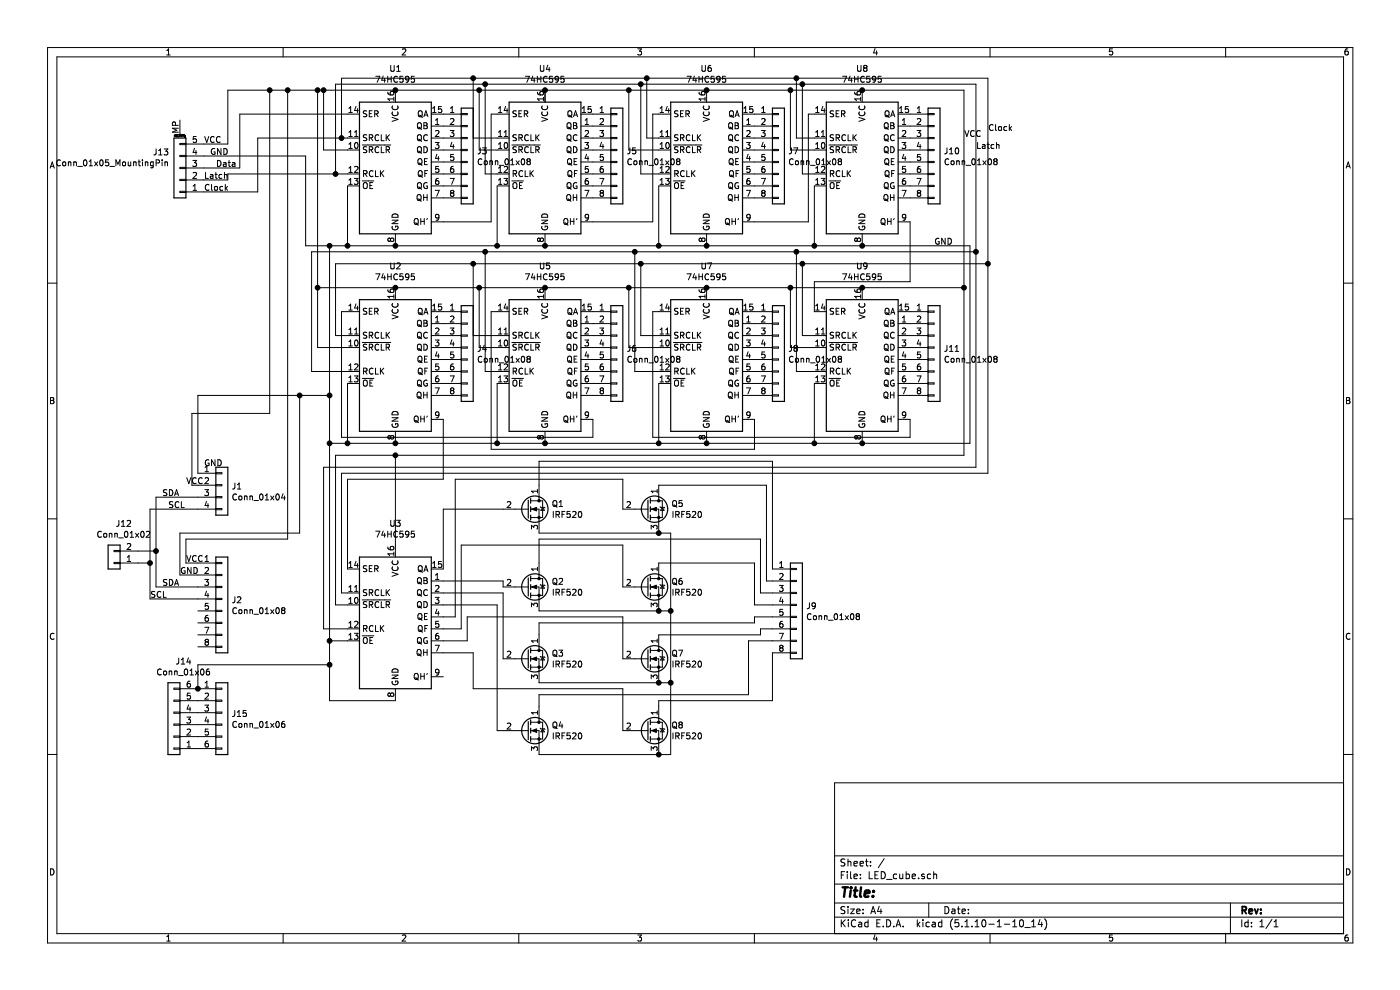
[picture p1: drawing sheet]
EESchema Schematic File Version 4
EELAYER 30 0
EELAYER END
$Descr A4 11693 8268
encoding utf-8
Sheet 1 1
Title ""
Date ""
Rev ""
Comp ""
Comment1 ""
Comment2 ""
Comment3 ""
Comment4 ""
$EndDescr
$Comp
L Transistor_FET:IRF6716M Q4
U 1 1
P 4400 6100
F 0 "Q4" H 4604 6146 50  0000 L CNN
F 1 "IRF520" H 4604 6055 50  0000 L CNN
F 2 "Package_TO_SOT_THT:TO-262-3-1EP_Horizontal_TabDown" H 4400 6100 50  0001 C CIN
F 3 "https://www.infineon.com/dgdl/irf6716mpbf.pdf?fileId=5546d462533600a4015355ed15241a84" H 4400 6100 50  0001 L CNN
	1    4400 6100
	1    0    0    -1  
$EndComp
$Comp
L Transistor_FET:IRF6716M Q5
U 1 1
P 5400 4250
F 0 "Q5" H 5604 4296 50  0000 L CNN
F 1 "IRF520" H 5604 4205 50  0000 L CNN
F 2 "Package_TO_SOT_THT:TO-251-3-1EP_Horizontal_TabDown" H 5400 4250 50  0001 C CIN
F 3 "https://www.infineon.com/dgdl/irf6716mpbf.pdf?fileId=5546d462533600a4015355ed15241a84" H 5400 4250 50  0001 L CNN
	1    5400 4250
	1    0    0    -1  
$EndComp
$Comp
L Transistor_FET:IRF6716M Q6
U 1 1
P 5400 4900
F 0 "Q6" H 5604 4946 50  0000 L CNN
F 1 "IRF520" H 5604 4855 50  0000 L CNN
F 2 "Package_TO_SOT_THT:TO-251-3-1EP_Horizontal_TabDown" H 5400 4900 50  0001 C CIN
F 3 "https://www.infineon.com/dgdl/irf6716mpbf.pdf?fileId=5546d462533600a4015355ed15241a84" H 5400 4900 50  0001 L CNN
	1    5400 4900
	1    0    0    -1  
$EndComp
$Comp
L Transistor_FET:IRF6716M Q8
U 1 1
P 5400 6100
F 0 "Q8" H 5604 6146 50  0000 L CNN
F 1 "IRF520" H 5604 6055 50  0000 L CNN
F 2 "Package_TO_SOT_THT:TO-262-3-1EP_Horizontal_TabDown" H 5400 6100 50  0001 C CIN
F 3 "https://www.infineon.com/dgdl/irf6716mpbf.pdf?fileId=5546d462533600a4015355ed15241a84" H 5400 6100 50  0001 L CNN
	1    5400 6100
	1    0    0    -1  
$EndComp
$Comp
L 74xx:74HC595 U1
U 1 1
P 3300 1350
F 0 "U1" H 3300 2131 50  0000 C CNN
F 1 "74HC595" H 3300 2040 50  0000 C CNN
F 2 "Package_DIP:DIP-16_W7.62mm_Socket" H 3300 1350 50  0001 C CNN
F 3 "http://www.ti.com/lit/ds/symlink/sn74hc595.pdf" H 3300 1350 50  0001 C CNN
	1    3300 1350
	1    0    0    -1  
$EndComp
$Comp
L Connector_Generic:Conn_01x08 J3
U 1 1
P 3900 1250
F 0 "J3" H 3980 1242 50  0000 L CNN
F 1 "Conn_01x08" H 3980 1151 50  0000 L CNN
F 2 "Connector_PinSocket_2.54mm:PinSocket_1x08_P2.54mm_Vertical" H 3900 1250 50  0001 C CNN
F 3 "~" H 3900 1250 50  0001 C CNN
	1    3900 1250
	1    0    0    -1  
$EndComp
Wire Wire Line
	3300 2050 4150 2050
Wire Wire Line
	8100 2050 8100 3700
Wire Wire Line
	3300 2050 2900 2050
Wire Wire Line
	2750 2050 2750 3300
Wire Wire Line
	2750 3700 2900 3700
Connection ~ 3300 2050
Connection ~ 2750 3300
Wire Wire Line
	2750 3300 2750 3700
Wire Wire Line
	3300 5850 2750 5850
Connection ~ 2750 3700
Wire Wire Line
	2900 3200 2900 3700
Connection ~ 2900 3700
Wire Wire Line
	4150 3200 4150 3700
Connection ~ 4150 3700
Wire Wire Line
	5500 3200 5500 3700
Connection ~ 5500 3700
Wire Wire Line
	6800 3200 6800 3700
Connection ~ 6800 3700
Wire Wire Line
	6800 1550 6800 2050
Connection ~ 6800 2050
Wire Wire Line
	5500 1550 5500 2050
Connection ~ 5500 2050
Wire Wire Line
	4150 1550 4150 2050
Connection ~ 4150 2050
Wire Wire Line
	2900 1550 2900 2050
Connection ~ 2900 2050
Wire Wire Line
	2900 2050 2750 2050
Wire Wire Line
	3300 750  4000 750 
Wire Wire Line
	3300 750  2700 750 
Connection ~ 3300 750 
Wire Wire Line
	8050 2400 8050 750 
Wire Wire Line
	3300 4550 3300 3800
Wire Wire Line
	3300 3800 8050 3800
Wire Wire Line
	8050 3800 8050 2400
Connection ~ 8050 2400
Wire Wire Line
	3700 4750 3700 4250
Wire Wire Line
	3700 4250 4200 4250
Wire Wire Line
	3700 4850 4200 4850
Wire Wire Line
	4200 4850 4200 4900
Wire Wire Line
	3700 4950 4200 4950
Wire Wire Line
	4200 4950 4200 5500
Wire Wire Line
	3700 5050 4150 5050
Wire Wire Line
	4150 5050 4150 6100
Wire Wire Line
	4150 6100 4200 6100
Wire Wire Line
	3700 5150 3800 5150
Wire Wire Line
	3800 5150 3800 4000
Wire Wire Line
	3800 4000 5200 4000
Wire Wire Line
	5200 4000 5200 4250
Wire Wire Line
	3700 5250 3850 5250
Wire Wire Line
	3850 5250 3850 4550
Wire Wire Line
	3850 4550 5200 4550
Wire Wire Line
	3700 5350 3900 5350
Wire Wire Line
	3900 5350 3900 5150
Wire Wire Line
	3900 5150 5200 5150
Wire Wire Line
	5200 5150 5200 5500
Wire Wire Line
	3700 5450 3950 5450
Wire Wire Line
	3950 5450 3950 5750
Wire Wire Line
	3950 5750 5200 5750
Wire Wire Line
	5200 5750 5200 6100
Wire Wire Line
	4500 4450 5500 4450
Wire Wire Line
	5200 4900 5200 4550
Wire Wire Line
	4500 5100 5500 5100
Wire Wire Line
	5500 4450 5600 4450
Wire Wire Line
	5600 4450 5600 5100
Wire Wire Line
	5600 5100 5500 5100
Connection ~ 5500 4450
Connection ~ 5500 5100
Wire Wire Line
	4500 6300 5500 6300
Wire Wire Line
	5500 6300 5600 6300
Wire Wire Line
	5600 6300 5600 5700
Connection ~ 5500 6300
Connection ~ 5600 5100
Connection ~ 5600 5700
Wire Wire Line
	5600 5700 5600 5100
Wire Wire Line
	4500 4050 4500 3850
Wire Wire Line
	4500 3850 6450 3850
Wire Wire Line
	6450 3850 6450 4750
Wire Wire Line
	5500 4050 6400 4050
Wire Wire Line
	6400 4050 6400 4850
Wire Wire Line
	6400 4850 6450 4850
Wire Wire Line
	4500 4700 4500 4500
Wire Wire Line
	4500 4500 6350 4500
Wire Wire Line
	6350 4500 6350 4950
Wire Wire Line
	6350 4950 6450 4950
Wire Wire Line
	5500 4700 6300 4700
Wire Wire Line
	6300 4700 6300 5050
Wire Wire Line
	6300 5050 6450 5050
Wire Wire Line
	4500 5300 4500 5200
Wire Wire Line
	4500 5200 6300 5200
Wire Wire Line
	6300 5200 6300 5150
Wire Wire Line
	6300 5150 6450 5150
Wire Wire Line
	5500 5300 6350 5300
Wire Wire Line
	6350 5300 6350 5250
Wire Wire Line
	6350 5250 6450 5250
Wire Wire Line
	4500 5900 4500 5800
Wire Wire Line
	4500 5800 6250 5800
Wire Wire Line
	6250 5800 6250 5350
Wire Wire Line
	6250 5350 6450 5350
Wire Wire Line
	5500 5900 5500 5850
Wire Wire Line
	5500 5850 6450 5850
Wire Wire Line
	6450 5850 6450 5450
Wire Wire Line
	1900 750  2250 750 
Connection ~ 2650 750 
Wire Wire Line
	2900 1250 2700 1250
Wire Wire Line
	2700 1250 2700 750 
Connection ~ 2700 750 
Wire Wire Line
	2700 750  2650 750 
Wire Wire Line
	4150 1250 4000 1250
Wire Wire Line
	4000 1250 4000 750 
Connection ~ 4000 750 
Wire Wire Line
	5500 1250 5250 1250
Wire Wire Line
	5250 1250 5250 750 
Connection ~ 5250 750 
Wire Wire Line
	6800 1250 6600 1250
Wire Wire Line
	6600 1250 6600 750 
Connection ~ 6600 750 
Wire Wire Line
	6800 2900 6600 2900
Wire Wire Line
	6600 2900 6600 2400
Connection ~ 6600 2400
Wire Wire Line
	5500 2900 5250 2900
Wire Wire Line
	5250 2900 5250 2400
Connection ~ 5250 2400
Wire Wire Line
	4150 2900 4000 2900
Wire Wire Line
	4000 2900 4000 2400
Connection ~ 4000 2400
Wire Wire Line
	2900 2900 2650 2900
Wire Wire Line
	2650 2900 2650 2400
Connection ~ 2650 2400
Wire Wire Line
	2750 5850 2750 5550
Wire Wire Line
	2900 5050 2800 5050
Wire Wire Line
	2800 5050 2800 3800
Wire Wire Line
	2800 3800 3300 3800
Connection ~ 3300 3800
Wire Wire Line
	2900 5350 2750 5350
Connection ~ 2750 5350
Wire Wire Line
	2750 5350 2750 3700
Wire Wire Line
	8150 700  8150 2100
Wire Wire Line
	8150 3900 2700 3900
Wire Wire Line
	2700 3900 2700 5250
Wire Wire Line
	2700 5250 2900 5250
Wire Wire Line
	2600 3100 2900 3100
Wire Wire Line
	4150 3100 4050 3100
Wire Wire Line
	4050 3100 4050 2100
Wire Wire Line
	4050 2100 5300 2100
Connection ~ 8150 2100
Wire Wire Line
	8150 2100 8150 3900
Wire Wire Line
	5500 3100 5300 3100
Wire Wire Line
	5300 3100 5300 2100
Connection ~ 5300 2100
Wire Wire Line
	5300 2100 6650 2100
Wire Wire Line
	6800 3100 6650 3100
Wire Wire Line
	6650 3100 6650 2100
Connection ~ 6650 2100
Wire Wire Line
	6650 2100 8150 2100
Connection ~ 4050 2100
Wire Wire Line
	2600 2100 2600 3100
Wire Wire Line
	3700 1850 4100 1850
Wire Wire Line
	4100 1850 4100 950 
Wire Wire Line
	4100 950  4150 950 
Wire Wire Line
	4950 1850 5450 1850
Wire Wire Line
	5450 1850 5450 950 
Wire Wire Line
	5450 950  5500 950 
Wire Wire Line
	6300 1850 6750 1850
Wire Wire Line
	6750 1850 6750 950 
Wire Wire Line
	6750 950  6800 950 
Wire Wire Line
	7600 1850 7600 2350
Wire Wire Line
	7600 2350 6800 2350
Wire Wire Line
	6800 2350 6800 2600
Wire Wire Line
	7600 3500 7600 3650
Wire Wire Line
	7600 3650 5450 3650
Wire Wire Line
	5450 3650 5450 2600
Wire Wire Line
	5450 2600 5500 2600
Wire Wire Line
	6300 3500 6300 3750
Wire Wire Line
	6300 3750 4100 3750
Wire Wire Line
	4100 3750 4100 2600
Wire Wire Line
	4100 2600 4150 2600
Wire Wire Line
	4950 3500 4950 3650
Wire Wire Line
	4950 3650 2850 3650
Wire Wire Line
	2850 3650 2850 2600
Wire Wire Line
	2850 2600 2900 2600
Wire Wire Line
	3700 3500 3700 4000
Wire Wire Line
	3700 4000 2900 4000
Wire Wire Line
	2900 4000 2900 4750
Wire Wire Line
	8250 650  8250 2200
Wire Wire Line
	8250 3950 2850 3950
Wire Wire Line
	2850 3950 2850 4950
Wire Wire Line
	2850 4950 2900 4950
Wire Wire Line
	2900 1450 2800 1450
Wire Wire Line
	2800 1450 2800 700 
Wire Wire Line
	2800 700  4050 700 
Wire Wire Line
	4150 1450 4050 1450
Wire Wire Line
	4050 1450 4050 700 
Connection ~ 4050 700 
Wire Wire Line
	5500 1450 5350 1450
Wire Wire Line
	5350 1450 5350 700 
Connection ~ 5350 700 
Wire Wire Line
	5350 700  6700 700 
Wire Wire Line
	6800 1450 6700 1450
Wire Wire Line
	6700 1450 6700 700 
Connection ~ 6700 700 
Wire Wire Line
	6700 700  8150 700 
Wire Wire Line
	2900 1150 2850 1150
Wire Wire Line
	2850 1150 2850 650 
Wire Wire Line
	2850 650  3950 650 
Wire Wire Line
	4150 1150 3950 1150
Wire Wire Line
	3950 1150 3950 650 
Connection ~ 3950 650 
Wire Wire Line
	3950 650  5400 650 
Wire Wire Line
	5500 1150 5400 1150
Wire Wire Line
	5400 1150 5400 650 
Connection ~ 5400 650 
Wire Wire Line
	5400 650  6650 650 
Wire Wire Line
	6800 1150 6650 1150
Wire Wire Line
	6650 1150 6650 650 
Connection ~ 6650 650 
Wire Wire Line
	6650 650  8250 650 
Wire Wire Line
	2800 2200 2800 2800
Wire Wire Line
	2800 2800 2900 2800
Connection ~ 8250 2200
Wire Wire Line
	8250 2200 8250 3950
Wire Wire Line
	4150 2800 3950 2800
Wire Wire Line
	3950 2800 3950 2200
Connection ~ 3950 2200
Wire Wire Line
	3950 2200 2800 2200
Wire Wire Line
	5500 2800 5350 2800
Wire Wire Line
	5350 2800 5350 2200
Connection ~ 5350 2200
Wire Wire Line
	5350 2200 3950 2200
Wire Wire Line
	6800 2800 6700 2800
Wire Wire Line
	6700 2800 6700 2200
Wire Wire Line
	5350 2200 6700 2200
Connection ~ 6700 2200
Wire Wire Line
	6700 2200 8250 2200
Wire Wire Line
	4050 700  5350 700 
Wire Wire Line
	4000 750  4550 750 
Wire Wire Line
	4150 2050 4550 2050
Wire Wire Line
	5250 750  5900 750 
Wire Wire Line
	5500 2050 5900 2050
Wire Wire Line
	6600 750  7200 750 
Wire Wire Line
	6800 2050 7200 2050
Wire Wire Line
	6600 2400 7200 2400
Wire Wire Line
	6800 3700 7200 3700
Wire Wire Line
	5250 2400 5900 2400
Wire Wire Line
	5500 3700 5900 3700
Wire Wire Line
	4000 2400 4550 2400
Wire Wire Line
	4150 3700 4550 3700
Wire Wire Line
	2650 2400 3300 2400
Wire Wire Line
	2900 3700 3300 3700
$Comp
L Connector_Generic:Conn_01x08 J5
U 1 1
P 5150 1250
F 0 "J5" H 5230 1242 50  0000 L CNN
F 1 "Conn_01x08" H 5230 1151 50  0000 L CNN
F 2 "Connector_PinSocket_2.54mm:PinSocket_1x08_P2.54mm_Vertical" H 5150 1250 50  0001 C CNN
F 3 "~" H 5150 1250 50  0001 C CNN
	1    5150 1250
	1    0    0    -1  
$EndComp
$Comp
L Connector_Generic:Conn_01x08 J7
U 1 1
P 6500 1250
F 0 "J7" H 6580 1242 50  0000 L CNN
F 1 "Conn_01x08" H 6580 1151 50  0000 L CNN
F 2 "Connector_PinSocket_2.54mm:PinSocket_1x08_P2.54mm_Vertical" H 6500 1250 50  0001 C CNN
F 3 "~" H 6500 1250 50  0001 C CNN
	1    6500 1250
	1    0    0    -1  
$EndComp
$Comp
L Connector_Generic:Conn_01x08 J10
U 1 1
P 7800 1250
F 0 "J10" H 7880 1242 50  0000 L CNN
F 1 "Conn_01x08" H 7880 1151 50  0000 L CNN
F 2 "Connector_PinSocket_2.54mm:PinSocket_1x08_P2.54mm_Vertical" H 7800 1250 50  0001 C CNN
F 3 "~" H 7800 1250 50  0001 C CNN
	1    7800 1250
	1    0    0    -1  
$EndComp
$Comp
L Connector_Generic:Conn_01x08 J11
U 1 1
P 7800 2900
F 0 "J11" H 7880 2892 50  0000 L CNN
F 1 "Conn_01x08" H 7880 2801 50  0000 L CNN
F 2 "Connector_PinSocket_2.54mm:PinSocket_1x08_P2.54mm_Vertical" H 7800 2900 50  0001 C CNN
F 3 "~" H 7800 2900 50  0001 C CNN
	1    7800 2900
	1    0    0    -1  
$EndComp
$Comp
L Connector_Generic:Conn_01x08 J8
U 1 1
P 6500 2900
F 0 "J8" H 6580 2892 50  0000 L CNN
F 1 "Conn_01x08" H 6580 2801 50  0000 L CNN
F 2 "Connector_PinSocket_2.54mm:PinSocket_1x08_P2.54mm_Vertical" H 6500 2900 50  0001 C CNN
F 3 "~" H 6500 2900 50  0001 C CNN
	1    6500 2900
	1    0    0    -1  
$EndComp
$Comp
L Connector_Generic:Conn_01x08 J6
U 1 1
P 5150 2900
F 0 "J6" H 5230 2892 50  0000 L CNN
F 1 "Conn_01x08" H 5230 2801 50  0000 L CNN
F 2 "Connector_PinSocket_2.54mm:PinSocket_1x08_P2.54mm_Vertical" H 5150 2900 50  0001 C CNN
F 3 "~" H 5150 2900 50  0001 C CNN
	1    5150 2900
	1    0    0    -1  
$EndComp
$Comp
L Connector_Generic:Conn_01x08 J4
U 1 1
P 3900 2900
F 0 "J4" H 3980 2892 50  0000 L CNN
F 1 "Conn_01x08" H 3980 2801 50  0000 L CNN
F 2 "Connector_PinSocket_2.54mm:PinSocket_1x08_P2.54mm_Vertical" H 3900 2900 50  0001 C CNN
F 3 "~" H 3900 2900 50  0001 C CNN
	1    3900 2900
	1    0    0    -1  
$EndComp
$Comp
L Connector_Generic:Conn_01x08 J9
U 1 1
P 6650 5050
F 0 "J9" H 6730 5042 50  0000 L CNN
F 1 "Conn_01x08" H 6730 4951 50  0000 L CNN
F 2 "Connector_PinSocket_2.54mm:PinSocket_1x08_P2.54mm_Vertical" H 6650 5050 50  0001 C CNN
F 3 "~" H 6650 5050 50  0001 C CNN
	1    6650 5050
	1    0    0    -1  
$EndComp
$Comp
L Connector_Generic:Conn_01x04 J1
U 1 1
P 1850 4050
F 0 "J1" H 1930 4042 50  0000 L CNN
F 1 "Conn_01x04" H 1930 3951 50  0000 L CNN
F 2 "Connector_PinSocket_2.54mm:PinSocket_1x04_P2.54mm_Vertical" H 1850 4050 50  0001 C CNN
F 3 "~" H 1850 4050 50  0001 C CNN
	1    1850 4050
	1    0    0    -1  
$EndComp
$Comp
L Connector_Generic:Conn_01x08 J2
U 1 1
P 1850 5000
F 0 "J2" H 1930 4992 50  0000 L CNN
F 1 "Conn_01x08" H 1930 4901 50  0000 L CNN
F 2 "Connector_PinSocket_2.54mm:PinSocket_1x08_P2.54mm_Vertical" H 1850 5000 50  0001 C CNN
F 3 "~" H 1850 5000 50  0001 C CNN
	1    1850 5000
	1    0    0    -1  
$EndComp
Wire Wire Line
	1650 4050 1600 4050
Wire Wire Line
	1600 4050 1600 3450
Wire Wire Line
	1600 3450 2250 3450
Connection ~ 2250 750 
Wire Wire Line
	2250 750  2400 750 
Wire Wire Line
	1650 4700 1550 4700
Wire Wire Line
	1550 4700 1550 4500
Wire Wire Line
	1550 4500 2400 4500
Wire Wire Line
	2400 4500 2400 750 
Connection ~ 2400 750 
Wire Wire Line
	2400 750  2650 750 
Wire Wire Line
	1650 4800 1500 4800
Wire Wire Line
	1500 4800 1500 4450
Wire Wire Line
	1500 4450 2500 4450
Wire Wire Line
	2500 4450 2500 3300
Connection ~ 2500 3300
Wire Wire Line
	2500 3300 2750 3300
Wire Wire Line
	1650 4900 1300 4900
Wire Wire Line
	1650 5000 1250 5000
Wire Wire Line
	1250 5000 1250 4700
$Comp
L 74xx:74HC595 U4
U 1 1
P 4550 1350
F 0 "U4" H 4550 2131 50  0000 C CNN
F 1 "74HC595" H 4550 2040 50  0000 C CNN
F 2 "Package_DIP:DIP-16_W7.62mm_Socket" H 4550 1350 50  0001 C CNN
F 3 "http://www.ti.com/lit/ds/symlink/sn74hc595.pdf" H 4550 1350 50  0001 C CNN
	1    4550 1350
	1    0    0    -1  
$EndComp
$Comp
L 74xx:74HC595 U6
U 1 1
P 5900 1350
F 0 "U6" H 5900 2131 50  0000 C CNN
F 1 "74HC595" H 5900 2040 50  0000 C CNN
F 2 "Package_DIP:DIP-16_W7.62mm_Socket" H 5900 1350 50  0001 C CNN
F 3 "http://www.ti.com/lit/ds/symlink/sn74hc595.pdf" H 5900 1350 50  0001 C CNN
	1    5900 1350
	1    0    0    -1  
$EndComp
$Comp
L 74xx:74HC595 U8
U 1 1
P 7200 1350
F 0 "U8" H 7200 2131 50  0000 C CNN
F 1 "74HC595" H 7200 2040 50  0000 C CNN
F 2 "Package_DIP:DIP-16_W7.62mm_Socket" H 7200 1350 50  0001 C CNN
F 3 "http://www.ti.com/lit/ds/symlink/sn74hc595.pdf" H 7200 1350 50  0001 C CNN
	1    7200 1350
	1    0    0    -1  
$EndComp
$Comp
L 74xx:74HC595 U9
U 1 1
P 7200 3000
F 0 "U9" H 7200 3781 50  0000 C CNN
F 1 "74HC595" H 7200 3690 50  0000 C CNN
F 2 "Package_DIP:DIP-16_W7.62mm_Socket" H 7200 3000 50  0001 C CNN
F 3 "http://www.ti.com/lit/ds/symlink/sn74hc595.pdf" H 7200 3000 50  0001 C CNN
	1    7200 3000
	1    0    0    -1  
$EndComp
$Comp
L 74xx:74HC595 U7
U 1 1
P 5900 3000
F 0 "U7" H 5900 3781 50  0000 C CNN
F 1 "74HC595" H 5900 3690 50  0000 C CNN
F 2 "Package_DIP:DIP-16_W7.62mm_Socket" H 5900 3000 50  0001 C CNN
F 3 "http://www.ti.com/lit/ds/symlink/sn74hc595.pdf" H 5900 3000 50  0001 C CNN
	1    5900 3000
	1    0    0    -1  
$EndComp
$Comp
L 74xx:74HC595 U5
U 1 1
P 4550 3000
F 0 "U5" H 4550 3781 50  0000 C CNN
F 1 "74HC595" H 4550 3690 50  0000 C CNN
F 2 "Package_DIP:DIP-16_W7.62mm_Socket" H 4550 3000 50  0001 C CNN
F 3 "http://www.ti.com/lit/ds/symlink/sn74hc595.pdf" H 4550 3000 50  0001 C CNN
	1    4550 3000
	1    0    0    -1  
$EndComp
$Comp
L 74xx:74HC595 U2
U 1 1
P 3300 3000
F 0 "U2" H 3300 3781 50  0000 C CNN
F 1 "74HC595" H 3300 3690 50  0000 C CNN
F 2 "Package_DIP:DIP-16_W7.62mm_Socket" H 3300 3000 50  0001 C CNN
F 3 "http://www.ti.com/lit/ds/symlink/sn74hc595.pdf" H 3300 3000 50  0001 C CNN
	1    3300 3000
	1    0    0    -1  
$EndComp
Wire Wire Line
	1900 1200 1900 750 
Wire Wire Line
	4050 2100 2600 2100
Wire Wire Line
	2250 3450 2250 750 
Wire Wire Line
	2650 750  2650 2400
$Comp
L 74xx:74HC595 U3
U 1 1
P 3300 5150
F 0 "U3" H 3300 5931 50  0000 C CNN
F 1 "74HC595" H 3300 5840 50  0000 C CNN
F 2 "Package_DIP:DIP-16_W7.62mm_Socket" H 3300 5150 50  0001 C CNN
F 3 "http://www.ti.com/lit/ds/symlink/sn74hc595.pdf" H 3300 5150 50  0001 C CNN
	1    3300 5150
	1    0    0    -1  
$EndComp
Wire Wire Line
	5500 5700 5600 5700
Wire Wire Line
	5500 5700 4500 5700
Connection ~ 5500 5700
$Comp
L Transistor_FET:IRF6716M Q7
U 1 1
P 5400 5500
F 0 "Q7" H 5604 5546 50  0000 L CNN
F 1 "IRF520" H 5604 5455 50  0000 L CNN
F 2 "Package_TO_SOT_THT:TO-262-3-1EP_Horizontal_TabDown" H 5400 5500 50  0001 C CIN
F 3 "https://www.infineon.com/dgdl/irf6716mpbf.pdf?fileId=5546d462533600a4015355ed15241a84" H 5400 5500 50  0001 L CNN
	1    5400 5500
	1    0    0    -1  
$EndComp
$Comp
L Connector_Generic_MountingPin:Conn_01x05_MountingPin J13
U 1 1
P 1500 1400
F 0 "J13" H 1588 1272 50  0000 L CNN
F 1 "Conn_01x05_MountingPin" H 1588 1363 50  0000 L CNN
F 2 "Connector_PinSocket_2.54mm:PinSocket_1x05_P2.54mm_Vertical" H 1500 1400 50  0001 C CNN
F 3 "~" H 1500 1400 50  0001 C CNN
	1    1500 1400
	-1   0    0    1   
$EndComp
Wire Wire Line
	1700 1200 1900 1200
Wire Wire Line
	1700 1300 2550 1300
Wire Wire Line
	2550 1300 2550 2050
Wire Wire Line
	2550 2050 2750 2050
Connection ~ 2750 2050
Wire Wire Line
	2900 950  2000 950 
Wire Wire Line
	2000 950  2000 1400
Wire Wire Line
	2000 1400 1700 1400
Wire Wire Line
	2850 1150 2150 1150
Wire Wire Line
	2150 1150 2150 1600
Wire Wire Line
	2150 1600 1700 1600
Connection ~ 2850 1150
Wire Wire Line
	1900 1450 1900 1500
Wire Wire Line
	1900 1500 1700 1500
Text Label 1800 1400 0    50   ~ 0
Data
Text Label 1700 1600 0    50   ~ 0
Clock
Wire Wire Line
	1900 1450 2800 1450
Connection ~ 2800 1450
Text Label 1700 1500 0    50   ~ 0
Latch
Text Label 1750 1300 0    50   ~ 0
GND
Text Label 1700 1200 0    50   ~ 0
VCC
$Comp
L Connector_Generic:Conn_01x02 J12
U 1 1
P 950 4700
F 0 "J12" H 868 4375 50  0000 C CNN
F 1 "Conn_01x02" H 868 4466 50  0000 C CNN
F 2 "Connector_PinSocket_2.54mm:PinSocket_1x02_P2.54mm_Vertical" H 950 4700 50  0001 C CNN
F 3 "~" H 950 4700 50  0001 C CNN
	1    950  4700
	-1   0    0    1   
$EndComp
Wire Wire Line
	1250 4250 1650 4250
Wire Wire Line
	1300 4150 1650 4150
Wire Wire Line
	1650 3300 1650 3950
Wire Wire Line
	1650 3300 2500 3300
Text Label 1700 3900 0    50   ~ 0
GND
Text Label 1550 4050 0    50   ~ 0
VCC
Text Label 1350 4150 0    50   ~ 0
SDA
Text Label 1400 4250 0    50   ~ 0
SCL
Text Label 1550 4700 0    50   ~ 0
VCC
Text Label 1500 4800 0    50   ~ 0
GND
Text Label 1350 4900 0    50   ~ 0
SDA
Text Label 1250 5000 0    50   ~ 0
SCL
Wire Wire Line
	1150 4600 1300 4600
Connection ~ 1300 4600
Wire Wire Line
	1300 4600 1300 4150
Text Label 8250 1100 0    50   ~ 0
Clock
Text Label 8150 1250 0    50   ~ 0
Latch
Text Label 8050 1150 0    50   ~ 0
VCC
Text Label 7800 2050 0    50   ~ 0
GND
Wire Wire Line
	1300 4600 1300 4900
Wire Wire Line
	1250 4700 1150 4700
Connection ~ 1250 4700
Wire Wire Line
	1250 4700 1250 4250
$Comp
L Connector_Generic:Conn_01x06 J15
U 1 1
P 1850 5950
F 0 "J15" H 1930 5942 50  0000 L CNN
F 1 "Conn_01x06" H 1930 5851 50  0000 L CNN
F 2 "Connector_PinSocket_2.54mm:PinSocket_1x06_P2.54mm_Vertical" H 1850 5950 50  0001 C CNN
F 3 "~" H 1850 5950 50  0001 C CNN
	1    1850 5950
	1    0    0    -1  
$EndComp
Wire Wire Line
	1650 5750 1650 5550
Wire Wire Line
	1650 5550 2750 5550
Connection ~ 2750 5550
Wire Wire Line
	2750 5550 2750 5350
$Comp
L Connector_Generic:Conn_01x06 J14
U 1 1
P 1450 6050
F 0 "J14" H 1368 5525 50  0000 C CNN
F 1 "Conn_01x06" H 1368 5616 50  0000 C CNN
F 2 "Connector_PinSocket_2.54mm:PinSocket_1x06_P2.54mm_Vertical" H 1450 6050 50  0001 C CNN
F 3 "~" H 1450 6050 50  0001 C CNN
	1    1450 6050
	-1   0    0    1   
$EndComp
Connection ~ 1650 5750
Wire Wire Line
	4550 850  4550 750 
Connection ~ 4550 750 
Wire Wire Line
	4550 750  5250 750 
Wire Wire Line
	5900 750  6600 750 
Connection ~ 5900 750 
Connection ~ 7200 750 
Wire Wire Line
	7200 750  8050 750 
Wire Wire Line
	5900 2400 6600 2400
Connection ~ 5900 2400
Connection ~ 7200 2400
Wire Wire Line
	7200 2400 8050 2400
Wire Wire Line
	5250 2400 4550 2400
Connection ~ 4550 2400
Wire Wire Line
	3300 2400 4000 2400
Connection ~ 3300 2400
Wire Wire Line
	5900 3700 6800 3700
Connection ~ 5900 3700
Connection ~ 7200 3700
Wire Wire Line
	7200 3700 8100 3700
Wire Wire Line
	5500 3700 4550 3700
Connection ~ 4550 3700
Wire Wire Line
	4150 3700 3300 3700
Connection ~ 3300 3700
Wire Wire Line
	6800 2050 5900 2050
Connection ~ 7200 2050
Wire Wire Line
	7200 2050 8100 2050
Connection ~ 5900 2050
Wire Wire Line
	5500 2050 4550 2050
Connection ~ 4550 2050
$Comp
L Transistor_FET:IRF6716M Q3
U 1 1
P 4400 5500
F 0 "Q3" H 4604 5546 50  0000 L CNN
F 1 "IRF520" H 4604 5455 50  0000 L CNN
F 2 "Package_DirectFET:DirectFET_MX" H 4400 5500 50  0001 C CIN
F 3 "https://www.infineon.com/dgdl/irf6716mpbf.pdf?fileId=5546d462533600a4015355ed15241a84" H 4400 5500 50  0001 L CNN
	1    4400 5500
	1    0    0    -1  
$EndComp
$Comp
L Transistor_FET:IRF6716M Q1
U 1 1
P 4400 4250
F 0 "Q1" H 4604 4296 50  0000 L CNN
F 1 "IRF520" H 4604 4205 50  0000 L CNN
F 2 "Package_TO_SOT_THT:TO-262-3-1EP_Horizontal_TabDown" H 4400 4250 50  0001 C CIN
F 3 "https://www.infineon.com/dgdl/irf6716mpbf.pdf?fileId=5546d462533600a4015355ed15241a84" H 4400 4250 50  0001 L CNN
	1    4400 4250
	1    0    0    -1  
$EndComp
$Comp
L Transistor_FET:IRF6716M Q2
U 1 1
P 4400 4900
F 0 "Q2" H 4604 4946 50  0000 L CNN
F 1 "IRF520" H 4604 4855 50  0000 L CNN
F 2 "Package_TO_SOT_THT:TO-262-3-1EP_Horizontal_TabDown" H 4400 4900 50  0001 C CIN
F 3 "https://www.infineon.com/dgdl/irf6716mpbf.pdf?fileId=5546d462533600a4015355ed15241a84" H 4400 4900 50  0001 L CNN
	1    4400 4900
	1    0    0    -1  
$EndComp
$EndSCHEMATC
